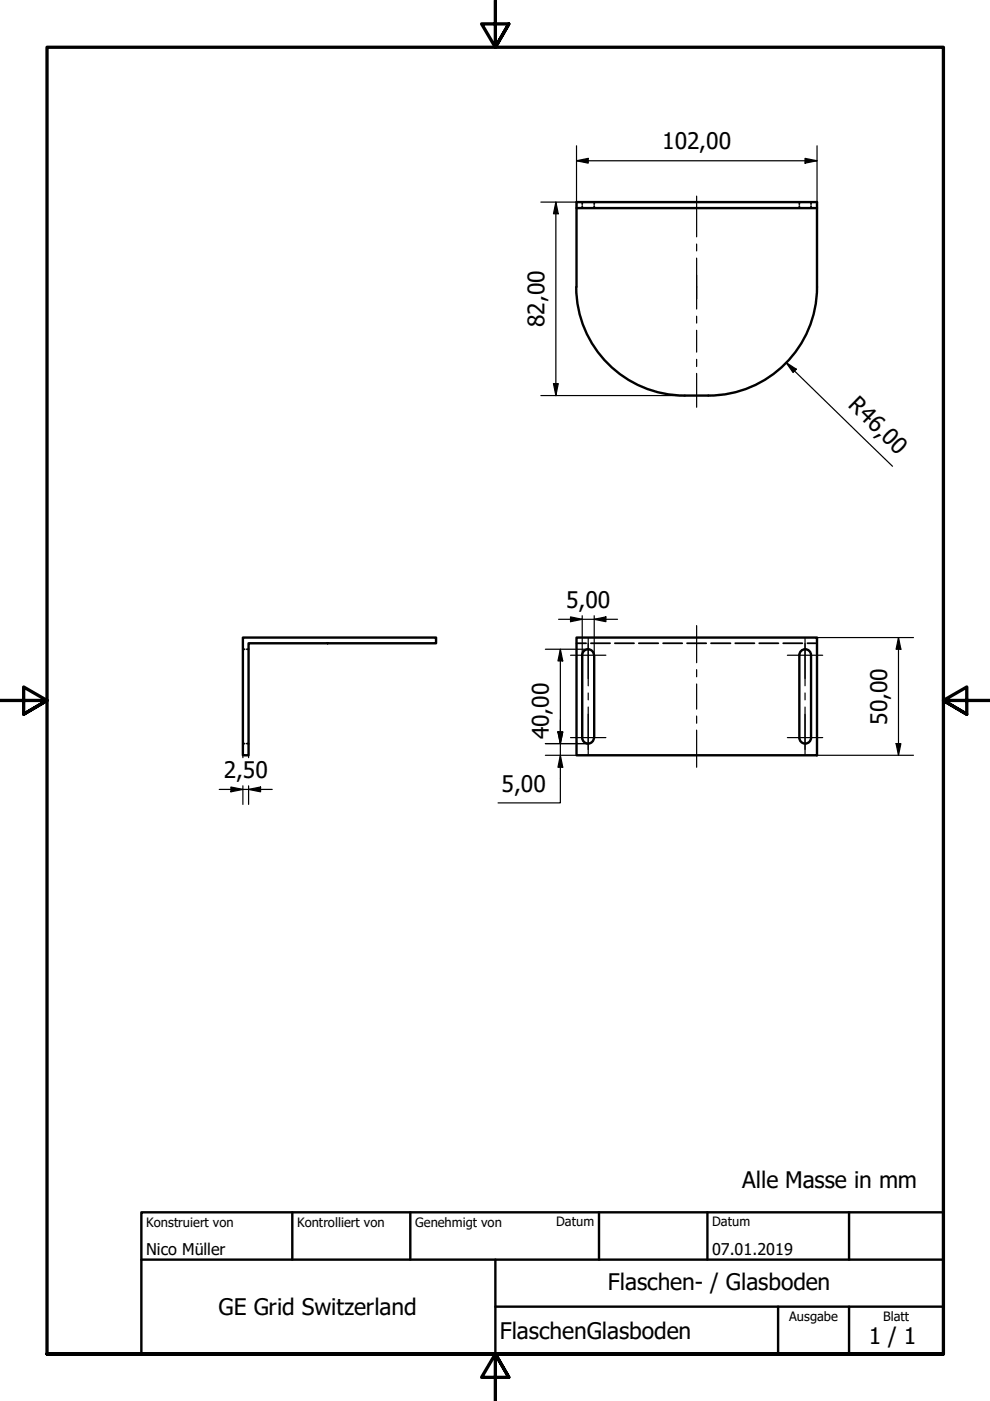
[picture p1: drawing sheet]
<svg xmlns="http://www.w3.org/2000/svg" width="210mm" height="297mm" viewBox="0 0 210 297" stroke-linecap="round" stroke-linejoin="round" font-family="sans-serif">
<!-- layer: Verdeckt (ISO) -->
<g fill="none" stroke="#000" stroke-width=".38">
<path d="M123.4 42.8v.5M123.4 43.7v.4M126 42.8v.5M126 43.7v.4M169.5 42.8v.5M169.5 43.7v.4M172 42.8v.5M172 43.7v.4M51.5 137.7h.4M52.3 137.7h.4M122.2 136.4h2.1M125.3 136.4h4"/>
<path d="M130.4 136.4h4M135.4 136.4h4.2M140.6 136.4h4.1M145.7 136.4h4M150.7 136.4h4.2M155.9 136.4h4.1M161 136.4h4M166.1 136.4h4M171.2 136.4h2M51.5 157.7h.4M52.3 157.7h.4"/>
</g>
<!-- layer: Sichtbar (ISO) -->
<g fill="none" stroke="#000" stroke-width=".51">
<path d="M122.2 44.1h51M122.2 60.8a23 23 0 0 0 23 23.1M122.2 60.8v-18h51v18M173.2 60.9a23 23 0 0 1-23 23M145.2 83.9h5M51.5 135.2h41v1.2h-39.8v23.7h-1.2zM122.2 135.2h51v24.9h-51zM123.4 138.9a1.24 1.24 0 0 1 1.3-1.2 1.24 1.24 0 0 1 1.2 1.2M123.4 138.9v17.5M126 138.9v17.5M169.5 138.9a1.24 1.24 0 0 1 1.2-1.2 1.24 1.24 0 0 1 1.3 1.2M169.5 138.9v17.5"/>
<path d="M172 138.9v17.5M123.4 156.4a1.24 1.24 0 0 0 1.3 1.3 1.24 1.24 0 0 0 1.2-1.3M169.5 156.4a1.24 1.24 0 0 0 1.2 1.3 1.24 1.24 0 0 0 1.3-1.3"/>
</g>
<!-- layer: Rahmen (ISO) -->
<path d="M105 0v10l-2.9-4.9h5.8l-2.9 4.9 2.9-4.9M0 148.5h10l-5-2.8v5.7l5-2.9-5 2.9M210 148.5h-10l5-2.8v5.7l-5-2.9 5 2.9M10 287.1v-277.1h190v277.1h-190h190M107.9 292l-2.9-4.9 2.9 4.9h-5.8l2.9-4.9v9.9" fill="none" stroke="#000" stroke-width=".7"/>
<!-- layer: Titel (ISO) -->
<path d="M30 257h170v30.1h-170zM62 257v10.1M87 257v10.1M127 257v10.1M150 257v10.1M180 257v10.1M30 267.1h170M105 277h95M105 267.1v20M165 277v10.1M180 277v10.1" fill="none" stroke="#000" stroke-width=".51"/>
<g fill="none" stroke="#000" stroke-width=".25">
<path d="M122.2 34.1l2.5-.5v1zM122.2 34.1h51M122.2 30.9v13.2M170.7 33.6l2.5 .5-2.5 .5zM173.2 30.9v13.2M114.7 42.8h7.5M117.9 42.8l.5 2.5h-1.1zM117.9 42.8v41.1M166.7 76.9l2.1 1.4-.7 .7zM166.7 76.9l22.5 22M114.7 83.9h30.5M117.3 81.3h1.1l-.5 2.6z"/>
<path d="M115.6 137.7h9M118.4 131.3h12.5M118.8 137.7l.5 2.4h-1zM118.8 137.7v32.5h-13.2M121 130.8l2.4 .5-2.4 .5zM123.4 130.5v8.3M126 131.3l2.5-.5v1zM126 130.5v8.3M173.2 135.2h20.5M190.5 135.2l.5 2.5h-1zM190.5 135.2v24.9M115.6 157.7h9"/>
<path d="M118.3 155.2h1l-.5 2.5zM190 157.7h1l-.5 2.4zM46.5 167.4h11.2M49 166.9l2.5 .5-2.5 .5zM51.5 160.1v.5M51.5 166.6v3.9M52.7 167.4l2.5-.5v1zM52.7 160.1v.5M52.7 166.6v3.9M115.6 160.1h6.6M118.8 160.1l.5 2.6h-1zM173.2 160.1h20.5"/>
</g>
<g fill="#000">
<path d="M122.2 34.1l2.5-.5v1z" fill-rule="evenodd"/>
<path d="M170.7 33.6l2.5 .5-2.5 .5z" fill-rule="evenodd"/>
<path d="M117.9 42.8l.5 2.5h-1.1z" fill-rule="evenodd"/>
<path d="M166.7 76.9l2.1 1.4-.7 .7z" fill-rule="evenodd"/>
<path d="M117.3 81.3h1.1l-.5 2.6z" fill-rule="evenodd"/>
<path d="M121 130.8l2.4 .5-2.4 .5z" fill-rule="evenodd"/>
<path d="M126 131.3l2.5-.5v1z" fill-rule="evenodd"/>
<path d="M190.5 135.2l.5 2.5h-1z" fill-rule="evenodd"/>
<path d="M118.3 155.2h1l-.5 2.5z" fill-rule="evenodd"/>
<path d="M118.3 155.2h1l-.5 2.5z" fill-rule="evenodd"/>
<path d="M118.8 137.7l.5 2.4h-1z" fill-rule="evenodd"/>
<path d="M190 157.7h1l-.5 2.4z" fill-rule="evenodd"/>
<path d="M49 166.9l2.5 .5-2.5 .5z" fill-rule="evenodd"/>
<path d="M52.7 167.4l2.5-.5v1z" fill-rule="evenodd"/>
<path d="M118.8 160.1l.5 2.6h-1z" fill-rule="evenodd"/>
</g>
<!-- layer: Mittellinie (ISO) -->
<g fill="none" stroke="#000" stroke-width=".25">
<path d="M147.7 41.6v8.6M147.7 51.7v1.5M147.7 54.7v6.1M147.7 63.4v-2.6v4.7M147.7 67v1.5M147.7 70v4.7M147.7 76.2v1.5M147.7 79.2v7.1M124.7 136.4v9M147.7 132.6v7.9M170.7 136.4v9M124.7 146.9v1.5"/>
<path d="M124.7 149.9v9M147.7 142v1.5M147.7 145v5.4M147.7 151.8v1.5M147.7 154.8v7.9M170.7 146.9v1.5M170.7 149.9v9"/>
</g>
<!-- layer: Mittelpunktmarkierung (ISO) -->
<path d="M121 138.9h7.5M124.7 135.2v8.7M166.9 138.9h7.5M170.7 135.2v8.7M121 156.4h7.5M124.7 151.4v8.7M166.9 156.4h7.5M170.7 151.4v8.7" fill="none" stroke="#000" stroke-width=".25"/>
<g font-size="4.8">
<text x="140.4" y="31.7">102,00</text>
<text x="115.4" y="69.3" transform="rotate(-90 115.4 69.3)">82,00</text>
<text x="179.6" y="86.2" transform="rotate(44 179.6 86.2)">R46,00</text>
<text x="120" y="128.9">5,00</text>
<text x="188.1" y="153.7" transform="rotate(-90 188.1 153.7)">50,00</text>
<text x="116.4" y="156.8" transform="rotate(-90 116.4 156.8)">40,00</text>
<text x="47.4" y="165">2,50</text>
<text x="106.4" y="167.9">5,00</text>
<text x="157.4" y="252">Alle Masse in mm</text>
<text x="128.9" y="273.5">Flaschen- / Glasboden</text>
<text x="46.4" y="278.9">GE Grid Switzerland</text>
<text x="106" y="283.8">FlaschenGlasboden</text>
<text x="184.2" y="285">1 / 1</text>
</g>
<g font-size="3.4">
<text x="31" y="266">Nico Müller</text>
<text x="151" y="266">07.01.2019</text>
</g>
<g font-size="2.7">
<text x="31" y="260.1">Konstruiert von</text>
<text x="63" y="260.1">Kontrolliert von</text>
<text x="88" y="260.1">Genehmigt von</text>
<text x="117.9" y="260">Datum</text>
<text x="151" y="260">Datum</text>
<text x="167.3" y="280.1">Ausgabe</text>
<text x="187.3" y="280.1">Blatt</text>
</g>
</svg>
